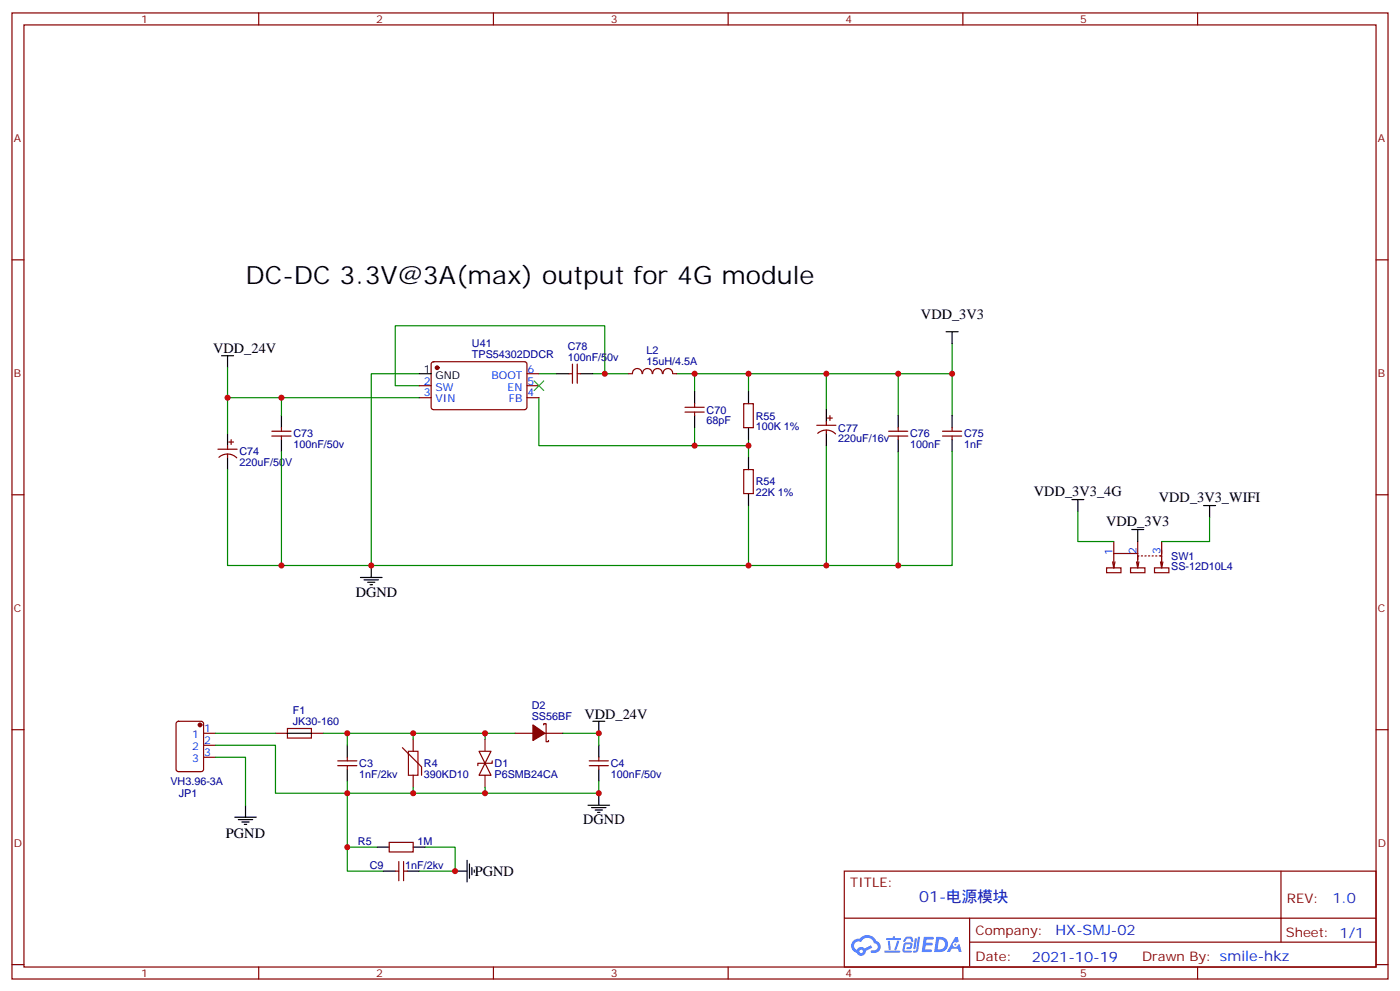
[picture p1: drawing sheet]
<svg xmlns="http://www.w3.org/2000/svg" width="412mm" height="292mm" viewBox="0 0 412 292" stroke-linecap="round" stroke-linejoin="round" font-family="sans-serif">
<g fill="none" stroke="#870000" stroke-width=".35">
<path d="M3.5 3.8h405.4v284.3h-405.4zM7.1 7.3h398.2v277.3h-398.2zM76.2 3.8v3.5M145.3 3.8v3.5M214.5 3.8v3.5M283.6 3.8v3.5M352.8 3.8v3.5M3.5 76.5h3.6M405.3 76.5h3.6M3.5 145.6h3.6M405.3 145.6h3.6M3.5 214.8h3.6"/>
<path d="M405.3 214.8h3.6M248.7 256.4h156.6v28.2h-156.6zM377.3 256.4v20.9M248.7 270.2h156.5M285.6 277.3h119.6M285.6 270.2v14.2M3.5 283.9h3.6M76.2 284.6v3.5M145.3 284.6v3.5M214.5 284.6v3.5M283.6 284.6v3.5M352.8 284.6v3.5"/>
<path d="M405.3 283.9h3.6"/>
</g>
<g fill="#5487ff">
<path d="M272.1 275.7h2.6l.3 .2-.1 .6h-2l-.1 1h1.6l.4 .4-.4 .4h-1.7l-.2 1.1 1.8 .1 .3 .3-.2 .4h-2.9z"/>
<path d="M281.4 275.8h.7l.4 1.3-.7 .3a.74 .74 0 0 0-1.1 .3 .74 .74 0 0 0 .5 1.1 .74 .74 0 0 0 .9-.7l.5-.3 .7 2.4h-.9l-.2-1h-1.9l-.5 1h-.9z"/>
<path d="M269.5 276.2h.6l-.4 2.9a.31 .31 0 0 1-.3 .3 .31 .31 0 0 1-.3-.3z"/>
<path d="M270.4 275.7h.6l-.5 4a.89 .89 0 0 1-.7 .7 .89 .89 0 0 1-.9-.3l1-.5z"/>
<path d="M266.8 275.9l.6-.2 1.2 .1 .5 1.3-.6 .1-.4-.9-1 .1a.95 .95 0 0 1-1 .8l-.1-.2z"/>
<path d="M266.4 277.6l1.8-.2a1.04 1.04 0 0 1 .6 1.1 1.04 1.04 0 0 1-.8 .9h-.7a.29 .29 0 0 1-.3-.4 .29 .29 0 0 1 .3-.2h.7l.2-.8h-1.4l-.4 1.8h1.9a.29 .29 0 0 1 .3 .3 .29 .29 0 0 1-.3 .3h-2l-.4-.3 .2-2.1z"/>
<path d="M260.5 279.8h4.4a.3 .3 0 0 1 .3 .3 .3 .3 0 0 1-.3 .3h-4.3z"/>
<path d="M264.3 276.9h.6l-.5 1.6a1.02 1.02 0 0 1-.7 1.2l-.2-.3z"/>
<path d="M261.5 276.9h.6l.3 2.4-.3 .3-.3-.2z"/>
<path d="M261.1 276.1h1.9l.2-.5h.5l-.1 .5h1.5a.29 .29 0 0 1 .3 .3 .29 .29 0 0 1-.3 .3h-3.9z"/>
<path d="M275.8 275.7l-.6 4.5h1.4a2.27 2.27 0 0 0 2.7-2.3 2.27 2.27 0 0 0-2.7-2.2zM276.6 276.5a1.5 1.5 0 0 1 1.8 1.6 1.5 1.5 0 0 1-1.9 1.3h-.3z"/>
<path d="M251.4 276.9a2.09 2.09 0 0 0 1 3.5 1.37 1.37 0 0 0 1.5 .9 1.37 1.37 0 0 0 1.1-1.4l2-1-.5-.7-1.8 1a1.4 1.4 0 0 0-2.3 .4 1.32 1.32 0 0 1-.6-1.9 1.32 1.32 0 0 1 1.9-.4 2.02 2.02 0 0 1 2-1.3 2.02 2.02 0 0 1 1.8 1.6 1.09 1.09 0 0 1 1.1 1.4 1.09 1.09 0 0 1-1.6 .7 .41 .41 0 0 0-.5 .3 .41 .41 0 0 0 .4 .5 1.89 1.89 0 0 0 2.4-1.2 1.89 1.89 0 0 0-1.2-2.4 2.98 2.98 0 0 0-5-.6l-1 .1zM253.2 280a.52 .52 0 0 1 1 0 .52 .52 0 0 1-1 0z"/>
<circle cx="281.4" cy="278" r=".28"/>
</g>
<g fill="none" stroke="#870000" stroke-width=".35">
<path d="M123.5 113.5h3.5M123.5 117.1h3.5M127.2 106.7l.5-.2h27.1l.4 .7v12.9l-.7 .5-27.1-.1-.4-.6v-12.7zM155.2 113.5h3.5M155.2 117.1h3.5M155.2 110h3.5M167.6 110h1M168.6 107.2v5.6M170 110h1.1M170 107.2v5.6M185.2 110h1.1M186.3 110a1.41 1.41 0 0 1 1.4-1.5 1.41 1.41 0 0 1 1.4 1.5"/>
<path d="M189.3 110a1.41 1.41 0 0 1 1.4-1.5 1.41 1.41 0 0 1 1.4 1.5M192.3 110a1.41 1.41 0 0 1 1.4-1.5 1.41 1.41 0 0 1 1.4 1.5M195.3 110a1.41 1.41 0 0 1 1.4-1.5 1.41 1.41 0 0 1 1.4 1.5M198.3 110h1M201.8 119.9h5.6M204.6 118.8v1.1M219.1 118.8h2.8v7.1h-2.8zM64.2 132.2h5.6M64.5 134.6a3.8 3.8 0 0 1 5.2 .2M67 131.2v1M67 133.6v1.1M67.4 130.1h1.4"/>
<path d="M68.1 129.4v1.4M80.1 128.3h5.6M80.1 126.9h5.6M82.9 125.9v1M82.9 128.3v1.1M201.8 121.3h5.6M204.6 121.3v1M219.1 138.2h2.8v7.1h-2.8zM240.6 125.2h5.6M240.9 127.5a3.8 3.8 0 0 1 5.2 .2M243.4 124.1v1.1M243.4 126.6v1"/>
<path d="M243.8 123h1.4M244.5 122.3v1.5M261.8 128.3h5.6M261.8 126.9h5.6M264.6 125.9v1M264.6 128.3v1.1M277.6 128.3h5.7M277.6 126.9h5.7M280.5 125.9v1M280.5 128.3v1.1M328.1 159.4v3.5M335.1 159.4v5.3"/>
<path d="M342.2 159.4v4.4M326 167.1h4.2v1.5h-4.2zM327.7 165.4l.4 1.7M328.4 165.4l-.3 1.7M333 167.1h4.3v1.5h-4.3zM334.8 165.4l.3 1.7 .4-1.7M335.1 162.9h-7v4.2M335.5 163.6h-.4v2.8M336.2 163.6h.3M337.3 163.6h.3M338.3 163.6h.4M339.4 163.6h.3"/>
<path d="M340.1 167.1h4.2v1.5h-4.2zM340.4 163.6h.4M341.5 163.6h.7v2.8M341.8 165.4l.4 1.7 .3-1.7M52.1 212.5l.5-.2h6.7l.6 .4 .1 13.7-.5 .7h-6.9l-.7-.4v-13.7zM60 215.8h3.5M60 219.4h3.5M81.1 215.8h3.6M91.7 215.8h3.5M121.7 217.6v3.5M151.7 215.8h5.3M160.2 213.4v-.4h.7v5.3h.7v-.4"/>
<path d="M160.5 215.8h5.3M60 222.9h3.5M99.5 225.4h5.6M99.5 223.9h5.6M102.3 222.9v1M102.3 225.4v1M118.5 220.1l5.7 5.6v2.5M121.7 228.2v3.5M141.1 221.1h3.5l-1.7 3.5zM142.9 224.6l1.7 3.6h-3.5zM145 223.9v.7h-4.2v.8M173.6 225.4h5.6"/>
<path d="M173.6 223.9h5.6M176.4 222.9v1M176.4 225.4v1M114.7 247.9h7v2.9h-7zM116.4 256.4h1.1M117.5 253.6v5.6M118.9 253.6v5.6M118.9 256.4h1"/>
</g>
<g fill="none" stroke="#000" stroke-width=".35">
<path d="M278.7 97.6h3.5M280.5 97.6v3.6M65.3 104.7h3.5M67 104.7v3.5M123.5 110h3.5M164 110h3.6M171.1 110h3.5M204.6 115.3v3.5M220.5 115.3v3.5M67 127.6v3.6M67 134.7v3.5M82.9 122.3v3.6"/>
<path d="M82.9 129.4v3.5M204.6 122.3v3.6M220.5 125.9v3.5M220.5 134.7v3.5M243.4 120.6v3.5M243.4 127.6v3.6M264.6 122.3v3.6M264.6 129.4v3.5M280.5 122.3v3.6M280.5 129.4v3.5M220.5 145.3v3.5M315.7 147h3.6"/>
<path d="M317.5 147v3.6M333.4 155.9h3.5M335.1 155.9v3.5M354.5 148.8h3.6M356.3 148.8v3.5M106.2 170h6.3M107.2 170.7h4.3M108.3 171.4h2.1M109 172.1h.7M109.4 166.4v3.6M84.7 215.8h7M102.3 219.4v3.5"/>
<path d="M174.6 212.3h3.6M176.4 212.3v3.5M176.4 219.4v3.5M72.3 237v3.5M102.3 226.4v3.5M173.2 237h6.4M174.3 237.7h4.2M175.3 238.4h2.1M176 239.1h.7M176.4 226.4v3.5M176.4 233.5v3.5M69.1 240.5h6.4"/>
<path d="M70.2 241.2h4.2M71.3 241.9h2.1M72 242.6h.7M111.1 249.3h3.6M112.9 256.4h3.5M119.9 256.4h3.6M121.7 249.3h3.5M134.1 256.4h3.5M137.6 253.2v6.4M138.3 254.3v4.2M139 255.3v2.2M139.7 256v.8"/>
</g>
<g fill="none" stroke="#008700" stroke-width=".35">
<path d="M67 108.2v8.9M82.9 117.1v5.2M123.5 110h-14.1v56.4M123.5 117.1h-56.5v10.5M158.7 117.1v14.1h61.8M158.7 110h5.3M174.6 110h3.6v-14.1h-61.8v17.6h7.1M178.2 110h7M204.6 110v5.3M220.5 110v5.3M243.4 110v10.6M264.6 110v12.3"/>
<path d="M280.5 101.2v8.8h-81.2M280.5 110v12.3M82.9 132.9v33.5M204.6 125.9v5.3M220.5 129.4v5.3M243.4 131.2v35.2M264.6 132.9v33.5M280.5 132.9v33.5h-213.5v-28.2M220.5 148.8v17.6M317.5 150.6v8.8h10.6M356.3 152.3v7.1h-14.1M63.5 219.4h17.6v14.1h21.2v15.8"/>
<path d="M63.5 215.8h17.6M95.2 215.8h56.5M102.3 215.8v3.6M121.7 215.8v1.8M142.9 215.8v1.8M165.8 215.8h10.6v3.6M63.5 222.9h8.8v14.1M102.3 229.9v3.6h74.1v-3.6M121.7 231.7v1.8M142.9 231.7v1.8M111.1 249.3h-8.8v7.1h10.6M125.2 249.3h8.9v7.1h-10.6"/>
</g>
<g fill="#870000" stroke="#870000" stroke-width=".35">
<path d="M157 213.4l3.5 2.4-3.5 2.1z"/>
<circle cx="128.8" cy="108.2" r=".53"/>
<circle cx="58.9" cy="213.4" r=".53"/>
</g>
<path d="M157.3 112.1l2.9 2.8M160.2 112.1l-2.9 2.8" fill="none" stroke="#3c3" stroke-width=".35"/>
<path d="M84.7 214.4h7v2.8h-7zM120.3 221.1h2.8v7.1h-2.8z" fill="none" stroke="#a10000" stroke-width=".35"/>
<path d="M142.9 217.6v3.5M142.9 228.2v3.5" fill="none" stroke="#8c2424" stroke-width=".35"/>
<g fill="#c00">
<circle cx="82.9" cy="166.4" r=".88"/>
<circle cx="204.6" cy="110" r=".88"/>
<circle cx="264.6" cy="166.4" r=".88"/>
<circle cx="220.5" cy="166.4" r=".88"/>
<circle cx="264.6" cy="110" r=".88"/>
<circle cx="220.5" cy="131.2" r=".88"/>
<circle cx="67" cy="117.1" r=".88"/>
<circle cx="82.9" cy="117.1" r=".88"/>
<circle cx="109.4" cy="166.4" r=".88"/>
<circle cx="243.4" cy="110" r=".88"/>
<circle cx="220.5" cy="110" r=".88"/>
<circle cx="280.5" cy="110" r=".88"/>
<circle cx="243.4" cy="166.4" r=".88"/>
<circle cx="178.2" cy="110" r=".88"/>
<circle cx="204.6" cy="131.2" r=".88"/>
<circle cx="142.9" cy="215.8" r=".88"/>
<circle cx="121.7" cy="215.8" r=".88"/>
<circle cx="102.3" cy="215.8" r=".88"/>
<circle cx="121.7" cy="233.5" r=".88"/>
<circle cx="142.9" cy="233.5" r=".88"/>
<circle cx="102.3" cy="233.5" r=".88"/>
<circle cx="102.3" cy="249.3" r=".88"/>
<circle cx="134.1" cy="256.4" r=".88"/>
<circle cx="176.4" cy="215.8" r=".88"/>
<circle cx="176.4" cy="233.5" r=".88"/>
</g>
<text font-size="7.4" x="72.3" y="83.5">DC-DC 3.3V@3A(max) output for 4G module</text>
<text font-size="4.6" fill="#00f" x="270.8" y="265.4">01-电源模块</text>
<g font-size="4.2">
<text x="271.3" y="93.8">VDD_3V3</text>
<text x="62.8" y="104">VDD_24V</text>
<text x="304.6" y="145.9">VDD_3V3_4G</text>
<text x="341.4" y="147.7">VDD_3V3_WIFI</text>
<text x="325.9" y="154.8">VDD_3V3</text>
<text x="104.8" y="175.6">DGND</text>
<text x="172.2" y="211.6">VDD_24V</text>
<text x="171.8" y="242.6">DGND</text>
<text x="66.6" y="246.6">PGND</text>
<text x="139.9" y="257.8">PGND</text>
</g>
<g font-size="4.2" fill="#00f">
<text x="392.5" y="265.7">1.0</text>
<text x="310.9" y="275.2">HX-SMJ-02</text>
<text x="304" y="283">2021-10-19</text>
</g>
<g font-size="3.9" fill="#800">
<text x="250.5" y="261">TITLE:</text>
<text x="379.1" y="265.7">REV:</text>
<text x="287.4" y="275.2">Company:</text>
<text x="378.7" y="275.8">Sheet: 1/1</text>
<text x="287.4" y="282.9">Date:</text>
<text x="336.4" y="282.9">Drawn By: smile-hkz</text>
</g>
<g font-size="3.2" fill="#800">
<text x="41.6" y="6.8">1</text>
<text x="110.8" y="6.8">2</text>
<text x="179.9" y="6.8">3</text>
<text x="249.1" y="6.8">4</text>
<text x="318.2" y="6.8">5</text>
<text x="4.1" y="41.9">A</text>
<text x="405.9" y="41.9">A</text>
<text x="4.1" y="111.1">B</text>
<text x="405.9" y="111.1">B</text>
<text x="4.1" y="180.2">C</text>
<text x="405.9" y="180.2">C</text>
<text x="4.1" y="249.3">D</text>
<text x="405.9" y="249.3">D</text>
<text x="41.6" y="287.6">1</text>
<text x="110.8" y="287.6">2</text>
<text x="179.9" y="287.6">3</text>
<text x="249.1" y="287.6">4</text>
<text x="318.2" y="287.6">5</text>
</g>
<g font-size="3.2" fill="#000080">
<text x="139" y="105.3">TPS54302DDCR</text>
<text x="139" y="102.1">U41</text>
<text x="167.2" y="106.1">100nF/50v</text>
<text x="167.2" y="102.9">C78</text>
<text x="190.4" y="107.4">15uH/4.5A</text>
<text x="190.4" y="104.2">L2</text>
<text x="208.1" y="124.9">68pF</text>
<text x="208.1" y="121.7">C70</text>
<text x="222.6" y="123.5">R55</text>
<text x="86.4" y="132">100nF/50v</text>
<text x="86.4" y="128.8">C73</text>
<text x="222.6" y="126.7">100K 1%</text>
<text x="246.9" y="130.2">220uF/16v</text>
<text x="246.9" y="127">C77</text>
<text x="268.1" y="132">100nF</text>
<text x="268.1" y="128.8">C76</text>
<text x="284" y="132">1nF</text>
<text x="284" y="128.8">C75</text>
<text x="70.6" y="137.3">220uF/50V</text>
<text x="70.6" y="134.1">C74</text>
<text x="222.6" y="142.9">R54</text>
<text x="222.6" y="146.1">22K 1%</text>
<text x="345" y="167.9">SS-12D10L4</text>
<text x="345" y="164.7">SW1</text>
<text x="156.7" y="208.7">D2</text>
<text x="86.3" y="213.4">JK30-160</text>
<text x="86.3" y="210.1">F1</text>
<text x="156.7" y="211.9">SS56BF</text>
<text x="105.8" y="225.8">C3</text>
<text x="124.9" y="225.8">R4</text>
<text x="145.7" y="225.8">D1</text>
<text x="179.9" y="225.8">C4</text>
<text x="50.2" y="231.1">VH3.96-3A</text>
<text x="105.8" y="229">1nF/2kv</text>
<text x="124.9" y="229">390KD10</text>
<text x="145.7" y="229">P6SMB24CA</text>
<text x="179.9" y="229">100nF/50v</text>
<text x="52.7" y="234.6">JP1</text>
<text x="105.4" y="248.7">R5</text>
<text x="123" y="248.7">1M</text>
<text x="109" y="255.7">C9</text>
<text x="119.4" y="255.7">1nF/2kv</text>
</g>
<g font-size="3.2">
<text x="124.8" y="109.6">1</text>
<text x="128.3" y="111.4">GND</text>
</g>
<g font-size="3.2" fill="#00f">
<text x="124.8" y="113.2">2</text>
<text x="144.8" y="111.4">BOOT</text>
<text x="155.4" y="113.2">5</text>
<text x="155.4" y="109.6">6</text>
<text x="124.8" y="116.7">3</text>
<text x="128.3" y="114.9">SW</text>
<text x="128.3" y="118.5">VIN</text>
<text x="149.5" y="114.9">EN</text>
<text x="149.9" y="118.5">FB</text>
<text x="155.4" y="116.7">4</text>
<text x="327.7" y="163.3" transform="rotate(-90 327.7 163.3)">1</text>
<text x="334.8" y="162.9" transform="rotate(-90 334.8 162.9)">2</text>
<text x="341.8" y="162.9" transform="rotate(-90 341.8 162.9)">3</text>
<text x="60.1" y="215.5">1</text>
<text x="56.7" y="217.2">1</text>
<text x="56.7" y="220.8">2</text>
<text x="60.1" y="219">2</text>
<text x="56.7" y="224.3">3</text>
<text x="60.1" y="222.5">3</text>
</g>
</svg>
